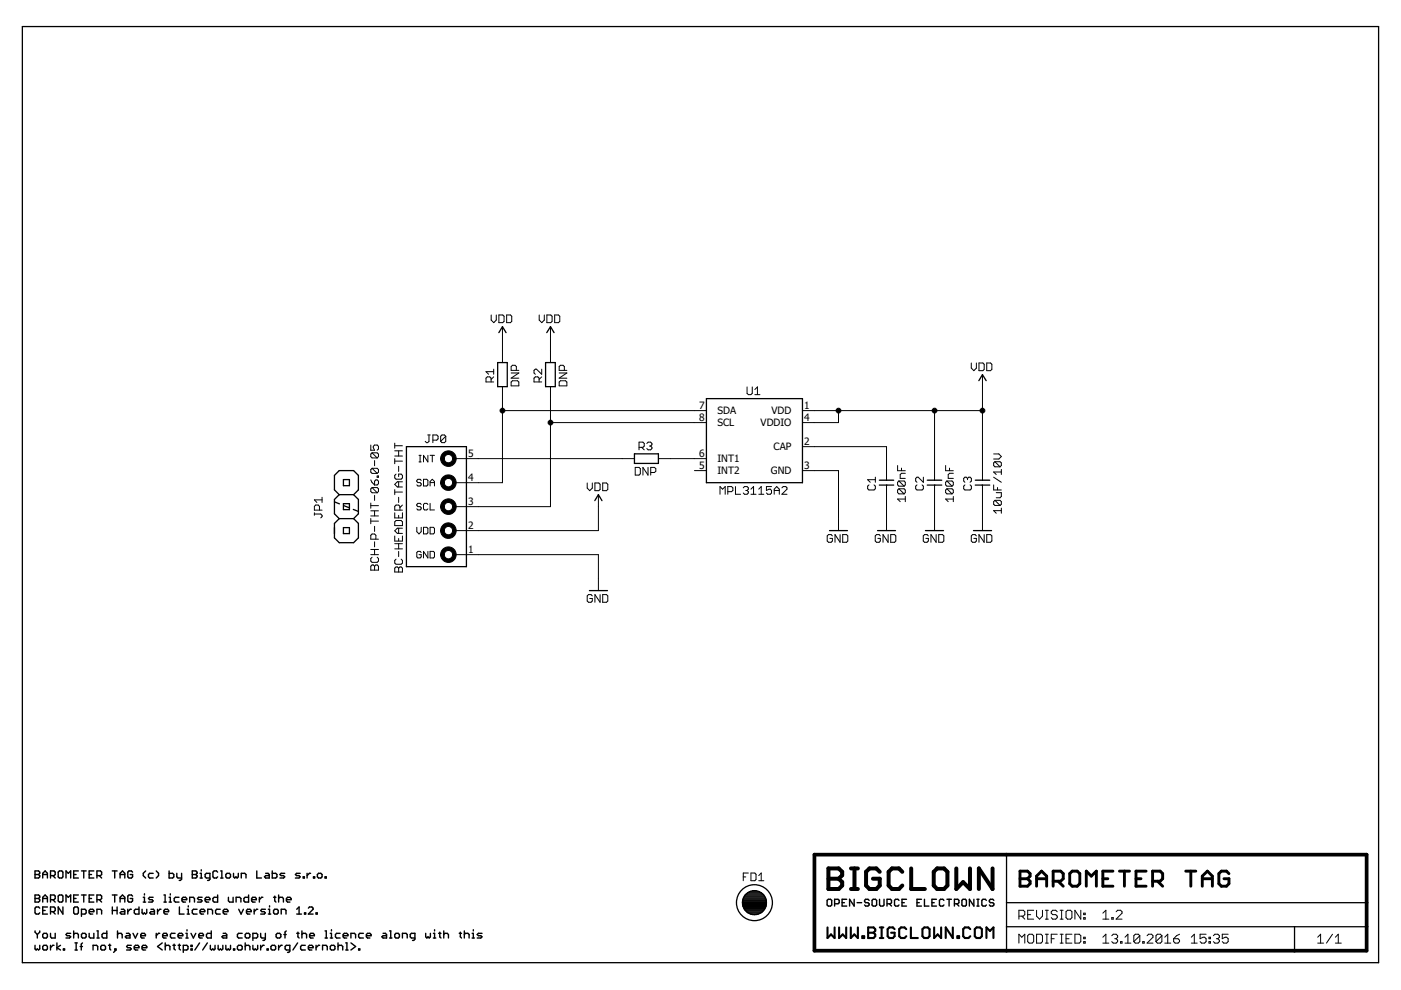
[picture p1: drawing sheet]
<!DOCTYPE eagle SYSTEM "eagle.dtd">
<eagle version="7.6.0">
<drawing>
<settings>
<setting alwaysvectorfont="no"/>
<setting verticaltext="up"/>
</settings>
<grid distance="0.1" unitdist="inch" unit="inch" style="lines" multiple="1" display="no" altdistance="0.01" altunitdist="inch" altunit="inch"/>
<schematic xreflabel="%F%N/%S.%C%R" xrefpart="/%S.%C%R">
<libraries>
<library name="bc-capacitor">
<symbols>
<symbol name="CAPACITOR">
<wire x1="1.524" y1="-0.508" x2="0" y2="-0.508" width="0.254" layer="94"/>
<wire x1="0" y1="-0.508" x2="-1.524" y2="-0.508" width="0.254" layer="94"/>
<wire x1="-1.524" y1="0.508" x2="0" y2="0.508" width="0.254" layer="94"/>
<wire x1="0" y1="0.508" x2="1.524" y2="0.508" width="0.254" layer="94"/>
<wire x1="0" y1="-2.54" x2="0" y2="-0.508" width="0.1524" layer="94"/>
<wire x1="0" y1="0.508" x2="0" y2="2.54" width="0.1524" layer="94"/>
<text x="-2.286" y="0" size="1.778" layer="95" rot="R90" align="bottom-center">&gt;NAME</text>
<text x="2.286" y="0" size="1.778" layer="96" rot="R90" align="top-center">&gt;VALUE</text>
<pin name="2" x="0" y="-5.08" visible="off" length="short" direction="pas" rot="R90"/>
<pin name="1" x="0" y="5.08" visible="off" length="short" direction="pas" rot="R270"/>
</symbol>
</symbols>
<devicesets>
<deviceset name="C-0805-100NF" prefix="C">
<gates>
<gate name="C" symbol="CAPACITOR" x="0" y="0"/>
</gates>
<devices>
<device name="" package="CAPACITOR-0805_R">
<connects>
<connect gate="C" pin="1" pad="1"/>
<connect gate="C" pin="2" pad="2"/>
</connects>
<technologies>
<technology name="">
<attribute name="BCPN" value="BC-C-0805-100NF" constant="no"/>
<attribute name="VALUE" value="100nF" constant="no"/>
</technology>
</technologies>
</device>
</devices>
</deviceset>
<deviceset name="C-0805-10UF-10V" prefix="C">
<gates>
<gate name="C" symbol="CAPACITOR" x="0" y="0"/>
</gates>
<devices>
<device name="" package="CAPACITOR-0805_R">
<connects>
<connect gate="C" pin="1" pad="1"/>
<connect gate="C" pin="2" pad="2"/>
</connects>
<technologies>
<technology name="">
<attribute name="BCPN" value="BC-C-0805-10UF-10V" constant="no"/>
<attribute name="VALUE" value="10uF/10V" constant="no"/>
</technology>
</technologies>
</device>
</devices>
</deviceset>
</devicesets>
</library>
<library name="bc-supply">
<symbols>
<symbol name="GND">
<wire x1="-1.905" y1="0" x2="1.905" y2="0" width="0.254" layer="94"/>
<text x="0" y="-0.762" size="1.778" layer="96" align="top-center">&gt;VALUE</text>
<pin name="GND" x="0" y="2.54" visible="off" length="short" direction="sup" rot="R270"/>
</symbol>
<symbol name="VDD">
<wire x1="0.762" y1="1.27" x2="0" y2="2.54" width="0.254" layer="94"/>
<wire x1="0" y1="2.54" x2="-0.762" y2="1.27" width="0.254" layer="94"/>
<text x="0" y="3.302" size="1.778" layer="96" align="bottom-center">&gt;VALUE</text>
<pin name="VDD" x="0" y="0" visible="off" length="short" direction="sup" rot="R90"/>
</symbol>
</symbols>
<devicesets>
<deviceset name="GND" prefix="GND">
<gates>
<gate name="1" symbol="GND" x="0" y="0"/>
</gates>
<devices>
<device name="">
<technologies>
<technology name="">
<attribute name="BCPN" value="-" constant="no"/>
</technology>
</technologies>
</device>
</devices>
</deviceset>
<deviceset name="VDD" prefix="SUPPLY">
<gates>
<gate name="VDD" symbol="VDD" x="0" y="0"/>
</gates>
<devices>
<device name="">
<technologies>
<technology name="">
<attribute name="BCPN" value="-" constant="no"/>
</technology>
</technologies>
</device>
</devices>
</deviceset>
</devicesets>
</library>
<library name="bc-fiducial">
<symbols>
<symbol name="FIDUCIAL">
<circle x="0" y="0" radius="3.81" width="0.254" layer="94"/>
<polygon width="0.254" layer="94">
<vertex x="0" y="-2.54" curve="90"/>
<vertex x="2.54" y="0" curve="90"/>
<vertex x="0" y="2.54" curve="90"/>
<vertex x="-2.54" y="0" curve="90"/>
</polygon>
<text x="0" y="4.572" size="1.778" layer="95" align="bottom-center">&gt;NAME</text>
</symbol>
</symbols>
<devicesets>
<deviceset name="FIDUCIAL" prefix="FD">
<gates>
<gate name="FD" symbol="FIDUCIAL" x="0" y="0"/>
</gates>
<devices>
<device name="" package="FIDUCIAL-1MM">
<technologies>
<technology name="">
<attribute name="BCPN" value="-" constant="no"/>
</technology>
</technologies>
</device>
</devices>
</deviceset>
</devicesets>
</library>
<library name="bc-resistor">
<symbols>
<symbol name="RESISTOR">
<text x="0" y="1.778" size="1.778" layer="95" align="bottom-center">&gt;NAME</text>
<text x="0" y="-1.778" size="1.778" layer="96" align="top-center">&gt;VALUE</text>
<pin name="2" x="5.08" y="0" visible="off" length="short" direction="pas" rot="R180"/>
<pin name="1" x="-5.08" y="0" visible="off" length="short" direction="pas"/>
<wire x1="-2.54" y1="1.016" x2="2.54" y2="1.016" width="0.254" layer="94"/>
<wire x1="2.54" y1="1.016" x2="2.54" y2="-1.016" width="0.254" layer="94"/>
<wire x1="2.54" y1="-1.016" x2="-2.54" y2="-1.016" width="0.254" layer="94"/>
<wire x1="-2.54" y1="-1.016" x2="-2.54" y2="1.016" width="0.254" layer="94"/>
</symbol>
</symbols>
<devicesets>
<deviceset name="R-0805-DNP" prefix="R">
<gates>
<gate name="R" symbol="RESISTOR" x="0" y="0"/>
</gates>
<devices>
<device name="" package="RESISTOR-0805_R">
<connects>
<connect gate="R" pin="1" pad="1"/>
<connect gate="R" pin="2" pad="2"/>
</connects>
<technologies>
<technology name="">
<attribute name="BCPN" value="-" constant="no"/>
<attribute name="VALUE" value="DNP" constant="no"/>
</technology>
</technologies>
</device>
</devices>
</deviceset>
</devicesets>
</library>
<library name="bc-sensor">
<symbols>
<symbol name="MPL3115A2">
<pin name="INT2" x="12.7" y="-7.62" length="short" direction="pas" rot="R180"/>
<pin name="CAP" x="-12.7" y="-2.54" length="short" direction="pas"/>
<pin name="VDD" x="-12.7" y="5.08" length="short" direction="pas"/>
<pin name="SCL" x="12.7" y="2.54" length="short" direction="pas" rot="R180"/>
<pin name="SDA" x="12.7" y="5.08" length="short" direction="pas" rot="R180"/>
<pin name="GND" x="-12.7" y="-7.62" length="short" direction="pas"/>
<wire x1="-10.16" y1="7.62" x2="10.16" y2="7.62" width="0.254" layer="94"/>
<wire x1="10.16" y1="7.62" x2="10.16" y2="-10.16" width="0.254" layer="94"/>
<wire x1="10.16" y1="-10.16" x2="-10.16" y2="-10.16" width="0.254" layer="94"/>
<wire x1="-10.16" y1="-10.16" x2="-10.16" y2="7.62" width="0.254" layer="94"/>
<text x="0" y="8.382" size="1.778" layer="95" align="bottom-center">&gt;NAME</text>
<text x="0" y="-10.922" size="1.778" layer="96" align="top-center">&gt;VALUE</text>
<pin name="VDDIO" x="-12.7" y="2.54" length="short" direction="pas"/>
<pin name="INT1" x="12.7" y="-5.08" length="short" direction="pas" rot="R180"/>
</symbol>
</symbols>
<devicesets>
<deviceset name="U-MPL3115A2" prefix="U">
<gates>
<gate name="U" symbol="MPL3115A2" x="0" y="0"/>
</gates>
<devices>
<device name="" package="MPL3115A2_R">
<connects>
<connect gate="U" pin="CAP" pad="2"/>
<connect gate="U" pin="GND" pad="3"/>
<connect gate="U" pin="INT1" pad="6"/>
<connect gate="U" pin="INT2" pad="5"/>
<connect gate="U" pin="SCL" pad="8"/>
<connect gate="U" pin="SDA" pad="7"/>
<connect gate="U" pin="VDD" pad="1"/>
<connect gate="U" pin="VDDIO" pad="4"/>
</connects>
<technologies>
<technology name="">
<attribute name="BCPN" value="BC-U-MPL3115A2" constant="no"/>
<attribute name="VALUE" value="MPL3115A2" constant="no"/>
</technology>
</technologies>
</device>
</devices>
</deviceset>
</devicesets>
</library>
<library name="bc-frame">
<symbols>
<symbol name="FRAME-A4L">
<wire x1="165.1" y1="0" x2="165.1" y2="20.32" width="0.762" layer="94"/>
<wire x1="165.1" y1="20.32" x2="205.74" y2="20.32" width="0.762" layer="94"/>
<wire x1="205.74" y1="20.32" x2="281.94" y2="20.32" width="0.762" layer="94"/>
<wire x1="205.74" y1="20.32" x2="205.74" y2="10.16" width="0.254" layer="94"/>
<wire x1="205.74" y1="10.16" x2="205.74" y2="5.08" width="0.254" layer="94"/>
<wire x1="205.74" y1="5.08" x2="205.74" y2="0" width="0.254" layer="94"/>
<wire x1="205.74" y1="10.16" x2="281.94" y2="10.16" width="0.254" layer="94"/>
<wire x1="205.74" y1="5.08" x2="266.7" y2="5.08" width="0.254" layer="94"/>
<text x="208.28" y="15.24" size="3.81" layer="94" font="vector" ratio="16" align="center-left">&gt;PROJECT_NAME</text>
<text x="208.28" y="7.62" size="2.032" layer="94" font="vector" align="center-left">REVISION:</text>
<text x="208.28" y="2.54" size="2.032" layer="94" font="vector" align="center-left">MODIFIED:</text>
<wire x1="266.7" y1="5.08" x2="281.94" y2="5.08" width="0.254" layer="94"/>
<wire x1="266.7" y1="5.08" x2="266.7" y2="0" width="0.254" layer="94"/>
<text x="226.06" y="2.54" size="2.032" layer="94" font="vector" align="center-left">&gt;LAST_DATE_TIME</text>
<text x="274.32" y="2.54" size="2.032" layer="94" font="vector" align="center">&gt;SHEET_TOTAL</text>
<text x="226.06" y="7.62" size="2.032" layer="94" font="vector" align="center-left">&gt;PROJECT_REVISION</text>
<wire x1="165.1" y1="0" x2="205.74" y2="0" width="0.762" layer="94"/>
<wire x1="205.74" y1="0" x2="266.7" y2="0" width="0.762" layer="94"/>
<wire x1="266.7" y1="0" x2="281.94" y2="0" width="0.762" layer="94"/>
<wire x1="281.94" y1="0" x2="281.94" y2="5.08" width="0.762" layer="94"/>
<wire x1="281.94" y1="5.08" x2="281.94" y2="10.16" width="0.762" layer="94"/>
<wire x1="281.94" y1="10.16" x2="281.94" y2="20.32" width="0.762" layer="94"/>
<wire x1="-2.54" y1="-2.54" x2="284.48" y2="-2.54" width="0.254" layer="94"/>
<wire x1="284.48" y1="-2.54" x2="284.48" y2="195.58" width="0.254" layer="94"/>
<wire x1="284.48" y1="195.58" x2="-2.54" y2="195.58" width="0.254" layer="94"/>
<wire x1="-2.54" y1="195.58" x2="-2.54" y2="-2.54" width="0.254" layer="94"/>
<text x="167.64" y="15.24" size="5.1839875" layer="94" font="vector" ratio="16" align="center-left">BIGCLOWN</text>
<text x="167.64" y="10.16" size="1.720215625" layer="94" font="vector" ratio="16" align="center-left">OPEN-SOURCE ELECTRONICS</text>
<text x="167.64" y="3.81" size="2.672715625" layer="94" font="vector" ratio="16" align="center-left">WWW.BIGCLOWN.COM</text>
</symbol>
</symbols>
<devicesets>
<deviceset name="FRAME-SCH/A4L-BRD/A4L" prefix="FRAME">
<gates>
<gate name="FRAME" symbol="FRAME-A4L" x="0" y="0"/>
</gates>
<devices>
<device name="" package="FRAME-A4L">
<technologies>
<technology name="">
<attribute name="BCPN" value="-" constant="no"/>
<attribute name="PROJECT_NAME" value="" constant="no"/>
<attribute name="PROJECT_REVISION" value="" constant="no"/>
</technology>
</technologies>
</device>
</devices>
</deviceset>
</devicesets>
</library>
<library name="bc-header">
<symbols>
<symbol name="BC-HEADER-TAG-THT">
<wire x1="5.08" y1="12.7" x2="-7.62" y2="12.7" width="0.254" layer="94"/>
<wire x1="-7.62" y1="12.7" x2="-7.62" y2="-12.7" width="0.254" layer="94"/>
<wire x1="-7.62" y1="-12.7" x2="5.08" y2="-12.7" width="0.254" layer="94"/>
<pin name="GND" x="-10.16" y="-10.16" visible="pad" length="short" direction="pas"/>
<pin name="VDD" x="-10.16" y="-5.08" visible="pad" length="short" direction="pas"/>
<pin name="SCL" x="-10.16" y="0" visible="pad" length="short" direction="pas"/>
<pin name="SDA" x="-10.16" y="5.08" visible="pad" length="short" direction="pas"/>
<pin name="INT" x="-10.16" y="10.16" visible="pad" length="short" direction="pas"/>
<text x="-1.27" y="13.462" size="1.778" layer="95" rot="MR0" align="bottom-center">&gt;NAME</text>
<text x="-1.27" y="-13.462" size="1.778" layer="96" rot="MR0" align="top-center">&gt;VALUE</text>
<text x="-1.27" y="10.16" size="1.524" layer="95" rot="MR0" align="center-right">INT</text>
<text x="-1.27" y="5.08" size="1.524" layer="95" rot="MR0" align="center-right">SDA</text>
<text x="-1.27" y="0" size="1.524" layer="95" rot="MR0" align="center-right">SCL</text>
<text x="-1.27" y="-5.08" size="1.524" layer="95" rot="MR0" align="center-right">VDD</text>
<text x="-1.27" y="-10.16" size="1.524" layer="95" rot="MR0" align="center-right">GND</text>
<wire x1="-7.62" y1="10.16" x2="-5.08" y2="10.16" width="0.1524" layer="94"/>
<wire x1="-7.62" y1="5.08" x2="-5.08" y2="5.08" width="0.1524" layer="94"/>
<wire x1="-7.62" y1="0" x2="-5.08" y2="0" width="0.1524" layer="94"/>
<wire x1="-7.62" y1="-5.08" x2="-5.08" y2="-5.08" width="0.1524" layer="94"/>
<wire x1="-7.62" y1="-10.16" x2="-5.08" y2="-10.16" width="0.1524" layer="94"/>
<circle x="-3.81" y="10.16" radius="1.27" width="0.762" layer="94"/>
<circle x="-3.81" y="5.08" radius="1.27" width="0.762" layer="94"/>
<circle x="-3.81" y="0" radius="1.27" width="0.762" layer="94"/>
<circle x="-3.81" y="-5.08" radius="1.27" width="0.762" layer="94"/>
<circle x="-3.81" y="-10.16" radius="1.27" width="0.762" layer="94"/>
<wire x1="5.08" y1="-12.7" x2="5.08" y2="12.7" width="0.254" layer="94"/>
</symbol>
<symbol name="BCH-P-THT">
<text x="0" y="5.08" size="1.778" layer="95" rot="MR0" align="bottom-center">&gt;NAME</text>
<text x="0" y="-5.08" size="1.778" layer="96" rot="MR0" align="top-center">&gt;VALUE</text>
<wire x1="-3.556" y1="2.54" x2="-6.604" y2="2.54" width="0.254" layer="94"/>
<wire x1="-2.54" y1="-1.524" x2="-1.524" y2="-2.54" width="0.254" layer="94"/>
<wire x1="1.524" y1="-2.54" x2="2.54" y2="-1.524" width="0.254" layer="94"/>
<wire x1="2.54" y1="1.524" x2="1.524" y2="2.54" width="0.254" layer="94"/>
<wire x1="1.524" y1="2.54" x2="-1.524" y2="2.54" width="0.254" layer="94"/>
<wire x1="-1.524" y1="2.54" x2="-2.54" y2="1.524" width="0.254" layer="94"/>
<wire x1="0.635" y1="0.635" x2="-0.635" y2="0.635" width="0.254" layer="94"/>
<wire x1="-0.635" y1="0.635" x2="-0.635" y2="-0.635" width="0.254" layer="94"/>
<wire x1="-0.635" y1="-0.635" x2="0.635" y2="-0.635" width="0.254" layer="94"/>
<wire x1="0.635" y1="-0.635" x2="0.635" y2="0.635" width="0.254" layer="94"/>
<wire x1="-2.54" y1="-1.524" x2="-2.54" y2="1.524" width="0.254" layer="94"/>
<wire x1="-2.54" y1="1.524" x2="-3.556" y2="2.54" width="0.254" layer="94"/>
<wire x1="-4.445" y1="2.54" x2="-5.715" y2="2.54" width="0.254" layer="94"/>
<wire x1="-6.604" y1="2.54" x2="-7.62" y2="1.524" width="0.254" layer="94"/>
<wire x1="-7.62" y1="1.524" x2="-7.62" y2="-1.524" width="0.254" layer="94"/>
<wire x1="-7.62" y1="-1.524" x2="-6.604" y2="-2.54" width="0.254" layer="94"/>
<wire x1="-6.604" y1="-2.54" x2="-3.556" y2="-2.54" width="0.254" layer="94"/>
<wire x1="-3.556" y1="-2.54" x2="-2.54" y2="-1.524" width="0.254" layer="94"/>
<wire x1="-5.715" y1="-0.635" x2="-4.445" y2="-0.635" width="0.254" layer="94"/>
<wire x1="-4.445" y1="-0.635" x2="-4.445" y2="0.635" width="0.254" layer="94"/>
<wire x1="-4.445" y1="0.635" x2="-5.715" y2="0.635" width="0.254" layer="94"/>
<wire x1="-5.715" y1="0.635" x2="-5.715" y2="-0.635" width="0.254" layer="94"/>
<wire x1="7.62" y1="1.524" x2="6.604" y2="2.54" width="0.254" layer="94"/>
<wire x1="6.604" y1="2.54" x2="3.556" y2="2.54" width="0.254" layer="94"/>
<wire x1="3.556" y1="2.54" x2="2.54" y2="1.524" width="0.254" layer="94"/>
<wire x1="2.54" y1="1.524" x2="2.54" y2="-1.524" width="0.254" layer="94"/>
<wire x1="2.54" y1="-1.524" x2="3.556" y2="-2.54" width="0.254" layer="94"/>
<wire x1="3.556" y1="-2.54" x2="6.604" y2="-2.54" width="0.254" layer="94"/>
<wire x1="6.604" y1="-2.54" x2="7.62" y2="-1.524" width="0.254" layer="94"/>
<wire x1="4.445" y1="-0.635" x2="5.715" y2="-0.635" width="0.254" layer="94"/>
<wire x1="5.715" y1="-0.635" x2="5.715" y2="0.635" width="0.254" layer="94"/>
<wire x1="5.715" y1="0.635" x2="4.445" y2="0.635" width="0.254" layer="94"/>
<wire x1="4.445" y1="0.635" x2="4.445" y2="-0.635" width="0.254" layer="94"/>
<wire x1="7.62" y1="1.524" x2="7.62" y2="-1.524" width="0.254" layer="94"/>
<wire x1="-1.524" y1="-2.54" x2="-1.016" y2="-2.54" width="0.254" layer="94"/>
<wire x1="-1.016" y1="-2.54" x2="1.524" y2="-2.54" width="0.254" layer="94"/>
<wire x1="-1.016" y1="-2.54" x2="1.016" y2="2.54" width="0.254" layer="94" style="shortdash"/>
</symbol>
</symbols>
<devicesets>
<deviceset name="BC-HEADER-TAG-THT" prefix="JP">
<gates>
<gate name="JP" symbol="BC-HEADER-TAG-THT" x="0" y="0"/>
</gates>
<devices>
<device name="" package="BC-HEADER-TAG-THT">
<connects>
<connect gate="JP" pin="GND" pad="1"/>
<connect gate="JP" pin="INT" pad="5"/>
<connect gate="JP" pin="SCL" pad="3"/>
<connect gate="JP" pin="SDA" pad="4"/>
<connect gate="JP" pin="VDD" pad="2"/>
</connects>
<technologies>
<technology name="">
<attribute name="BCPN" value="-" constant="no"/>
<attribute name="VALUE" value="BC-HEADER-TAG-THT" constant="no"/>
</technology>
</technologies>
</device>
</devices>
</deviceset>
<deviceset name="JP-BCH-P-THT-06.0-05" prefix="JP">
<gates>
<gate name="JP" symbol="BCH-P-THT" x="0" y="0"/>
</gates>
<devices>
<device name="" package="BCH-P-THT-05">
<technologies>
<technology name="">
<attribute name="BCPN" value="BC-JP-BCH-P-THT-06.0-05" constant="no"/>
<attribute name="VALUE" value="BCH-P-THT-06.0-05" constant="no"/>
</technology>
</technologies>
</device>
</devices>
</deviceset>
</devicesets>
</library>
</libraries>
<attributes>
</attributes>
<variantdefs>
</variantdefs>
<classes>
<class number="0" name="default" width="0" drill="0">
</class>
</classes>
<parts>
<part name="GND4" library="bc-supply" deviceset="GND" device=""/>
<part name="GND1" library="bc-supply" deviceset="GND" device=""/>
<part name="SUPPLY2" library="bc-supply" deviceset="VDD" device=""/>
<part name="C3" library="bc-capacitor" deviceset="C-0805-10UF-10V" device="" value="10uF/10V"/>
<part name="SUPPLY1" library="bc-supply" deviceset="VDD" device=""/>
<part name="GND2" library="bc-supply" deviceset="GND" device=""/>
<part name="JP0" library="bc-header" deviceset="BC-HEADER-TAG-THT" device="" value="BC-HEADER-TAG-THT"/>
<part name="FD1" library="bc-fiducial" deviceset="FIDUCIAL" device=""/>
<part name="R1" library="bc-resistor" deviceset="R-0805-DNP" device="" value="DNP"/>
<part name="R2" library="bc-resistor" deviceset="R-0805-DNP" device="" value="DNP"/>
<part name="SUPPLY3" library="bc-supply" deviceset="VDD" device=""/>
<part name="SUPPLY4" library="bc-supply" deviceset="VDD" device=""/>
<part name="U1" library="bc-sensor" deviceset="U-MPL3115A2" device="" value="MPL3115A2"/>
<part name="C1" library="bc-capacitor" deviceset="C-0805-100NF" device="" value="100nF"/>
<part name="GND3" library="bc-supply" deviceset="GND" device=""/>
<part name="C2" library="bc-capacitor" deviceset="C-0805-100NF" device="" value="100nF"/>
<part name="GND5" library="bc-supply" deviceset="GND" device=""/>
<part name="R3" library="bc-resistor" deviceset="R-0805-DNP" device="" value="DNP"/>
<part name="FRAME1" library="bc-frame" deviceset="FRAME-SCH/A4L-BRD/A4L" device="">
<attribute name="PROJECT_NAME" value="BAROMETER TAG"/>
<attribute name="PROJECT_REVISION" value="1.2"/>
</part>
<part name="JP1" library="bc-header" deviceset="JP-BCH-P-THT-06.0-05" device="" value="BCH-P-THT-06.0-05"/>
</parts>
<sheets>
<sheet>
<plain>
<text x="0" y="15.24" size="1.778" layer="97" font="vector" ratio="16">BAROMETER TAG (c) by BigClown Labs s.r.o.</text>
<text x="0" y="10.16" size="1.778" layer="97" font="vector" ratio="16">BAROMETER TAG is licensed under the</text>
<text x="0" y="7.62" size="1.778" layer="97" font="vector" ratio="16">CERN Open Hardware Licence version 1.2.</text>
<text x="0" y="2.54" size="1.778" layer="97" font="vector" ratio="16">You should have received a copy of the licence along with this</text>
<text x="0" y="0" size="1.778" layer="97" font="vector" ratio="16">work. If not, see &lt;http://www.ohwr.org/cernohl&gt;.</text>
</plain>
<instances>
<instance part="GND4" gate="1" x="200.66" y="88.9"/>
<instance part="GND1" gate="1" x="170.18" y="88.9"/>
<instance part="SUPPLY2" gate="VDD" x="200.66" y="119.38"/>
<instance part="C3" gate="C" x="200.66" y="99.06"/>
<instance part="SUPPLY1" gate="VDD" x="119.38" y="93.98"/>
<instance part="GND2" gate="1" x="119.38" y="76.2"/>
<instance part="JP0" gate="JP" x="83.82" y="93.98" smashed="yes" rot="MR0">
<attribute name="NAME" x="85.09" y="107.442" size="1.778" layer="95" align="bottom-center"/>
<attribute name="VALUE" x="77.978" y="93.98" size="1.778" layer="96" rot="R270" align="top-center"/>
</instance>
<instance part="FD1" gate="FD" x="152.4" y="10.16"/>
<instance part="R1" gate="R" x="99.06" y="121.92" rot="R90"/>
<instance part="R2" gate="R" x="109.22" y="121.92" rot="R90"/>
<instance part="SUPPLY3" gate="VDD" x="99.06" y="129.54"/>
<instance part="SUPPLY4" gate="VDD" x="109.22" y="129.54"/>
<instance part="U1" gate="U" x="152.4" y="109.22" rot="MR0"/>
<instance part="C1" gate="C" x="180.34" y="99.06"/>
<instance part="GND3" gate="1" x="180.34" y="88.9"/>
<instance part="C2" gate="C" x="190.5" y="99.06"/>
<instance part="GND5" gate="1" x="190.5" y="88.9"/>
<instance part="R3" gate="R" x="129.54" y="104.14"/>
<instance part="FRAME1" gate="FRAME" x="0" y="0"/>
<instance part="JP1" gate="JP" x="66.04" y="93.98" rot="R90"/>
</instances>
<busses>
</busses>
<nets>
<net name="GND" class="0">
<segment>
<pinref part="GND2" gate="1" pin="GND"/>
<wire x1="93.98" y1="83.82" x2="119.38" y2="83.82" width="0.1524" layer="91"/>
<wire x1="119.38" y1="83.82" x2="119.38" y2="78.74" width="0.1524" layer="91"/>
<pinref part="JP0" gate="JP" pin="GND"/>
</segment>
<segment>
<pinref part="C3" gate="C" pin="2"/>
<pinref part="GND4" gate="1" pin="GND"/>
<wire x1="200.66" y1="93.98" x2="200.66" y2="91.44" width="0.1524" layer="91"/>
</segment>
<segment>
<pinref part="C1" gate="C" pin="2"/>
<pinref part="GND3" gate="1" pin="GND"/>
<wire x1="180.34" y1="93.98" x2="180.34" y2="91.44" width="0.1524" layer="91"/>
</segment>
<segment>
<pinref part="GND5" gate="1" pin="GND"/>
<pinref part="C2" gate="C" pin="2"/>
<wire x1="190.5" y1="91.44" x2="190.5" y2="93.98" width="0.1524" layer="91"/>
</segment>
<segment>
<pinref part="GND1" gate="1" pin="GND"/>
<pinref part="U1" gate="U" pin="GND"/>
<wire x1="170.18" y1="91.44" x2="170.18" y2="101.6" width="0.1524" layer="91"/>
<wire x1="170.18" y1="101.6" x2="165.1" y2="101.6" width="0.1524" layer="91"/>
</segment>
</net>
<net name="VDD" class="0">
<segment>
<pinref part="SUPPLY1" gate="VDD" pin="VDD"/>
<wire x1="119.38" y1="93.98" x2="119.38" y2="88.9" width="0.1524" layer="91"/>
<wire x1="119.38" y1="88.9" x2="93.98" y2="88.9" width="0.1524" layer="91"/>
<pinref part="JP0" gate="JP" pin="VDD"/>
</segment>
<segment>
<pinref part="SUPPLY2" gate="VDD" pin="VDD"/>
<wire x1="190.5" y1="114.3" x2="200.66" y2="114.3" width="0.1524" layer="91"/>
<wire x1="200.66" y1="114.3" x2="200.66" y2="119.38" width="0.1524" layer="91"/>
<pinref part="C3" gate="C" pin="1"/>
<wire x1="200.66" y1="104.14" x2="200.66" y2="114.3" width="0.1524" layer="91"/>
<junction x="200.66" y="114.3"/>
<pinref part="C2" gate="C" pin="1"/>
<wire x1="190.5" y1="104.14" x2="190.5" y2="114.3" width="0.1524" layer="91"/>
<pinref part="U1" gate="U" pin="VDD"/>
<wire x1="165.1" y1="114.3" x2="170.18" y2="114.3" width="0.1524" layer="91"/>
<junction x="190.5" y="114.3"/>
<pinref part="U1" gate="U" pin="VDDIO"/>
<wire x1="170.18" y1="114.3" x2="190.5" y2="114.3" width="0.1524" layer="91"/>
<wire x1="165.1" y1="111.76" x2="170.18" y2="111.76" width="0.1524" layer="91"/>
<wire x1="170.18" y1="111.76" x2="170.18" y2="114.3" width="0.1524" layer="91"/>
<junction x="170.18" y="114.3"/>
</segment>
<segment>
<pinref part="SUPPLY3" gate="VDD" pin="VDD"/>
<pinref part="R1" gate="R" pin="2"/>
<wire x1="99.06" y1="129.54" x2="99.06" y2="127" width="0.1524" layer="91"/>
</segment>
<segment>
<pinref part="SUPPLY4" gate="VDD" pin="VDD"/>
<pinref part="R2" gate="R" pin="2"/>
<wire x1="109.22" y1="129.54" x2="109.22" y2="127" width="0.1524" layer="91"/>
</segment>
</net>
<net name="SDA" class="0">
<segment>
<wire x1="139.7" y1="114.3" x2="99.06" y2="114.3" width="0.1524" layer="91"/>
<wire x1="99.06" y1="114.3" x2="99.06" y2="99.06" width="0.1524" layer="91"/>
<pinref part="JP0" gate="JP" pin="SDA"/>
<wire x1="99.06" y1="99.06" x2="93.98" y2="99.06" width="0.1524" layer="91"/>
<pinref part="R1" gate="R" pin="1"/>
<wire x1="99.06" y1="116.84" x2="99.06" y2="114.3" width="0.1524" layer="91"/>
<junction x="99.06" y="114.3"/>
<pinref part="U1" gate="U" pin="SDA"/>
</segment>
</net>
<net name="SCL" class="0">
<segment>
<wire x1="139.7" y1="111.76" x2="109.22" y2="111.76" width="0.1524" layer="91"/>
<wire x1="109.22" y1="111.76" x2="109.22" y2="93.98" width="0.1524" layer="91"/>
<pinref part="JP0" gate="JP" pin="SCL"/>
<wire x1="109.22" y1="93.98" x2="93.98" y2="93.98" width="0.1524" layer="91"/>
<pinref part="R2" gate="R" pin="1"/>
<wire x1="109.22" y1="116.84" x2="109.22" y2="111.76" width="0.1524" layer="91"/>
<junction x="109.22" y="111.76"/>
<pinref part="U1" gate="U" pin="SCL"/>
</segment>
</net>
<net name="CAP" class="0">
<segment>
<pinref part="C1" gate="C" pin="1"/>
<pinref part="U1" gate="U" pin="CAP"/>
<wire x1="180.34" y1="104.14" x2="180.34" y2="106.68" width="0.1524" layer="91"/>
<wire x1="180.34" y1="106.68" x2="165.1" y2="106.68" width="0.1524" layer="91"/>
</segment>
</net>
<net name="INT1" class="0">
<segment>
<pinref part="R3" gate="R" pin="2"/>
<pinref part="U1" gate="U" pin="INT1"/>
<wire x1="134.62" y1="104.14" x2="139.7" y2="104.14" width="0.1524" layer="91"/>
</segment>
</net>
<net name="INT" class="0">
<segment>
<pinref part="R3" gate="R" pin="1"/>
<pinref part="JP0" gate="JP" pin="INT"/>
<wire x1="124.46" y1="104.14" x2="93.98" y2="104.14" width="0.1524" layer="91"/>
</segment>
</net>
</nets>
</sheet>
</sheets>
</schematic>
</drawing>
</eagle>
